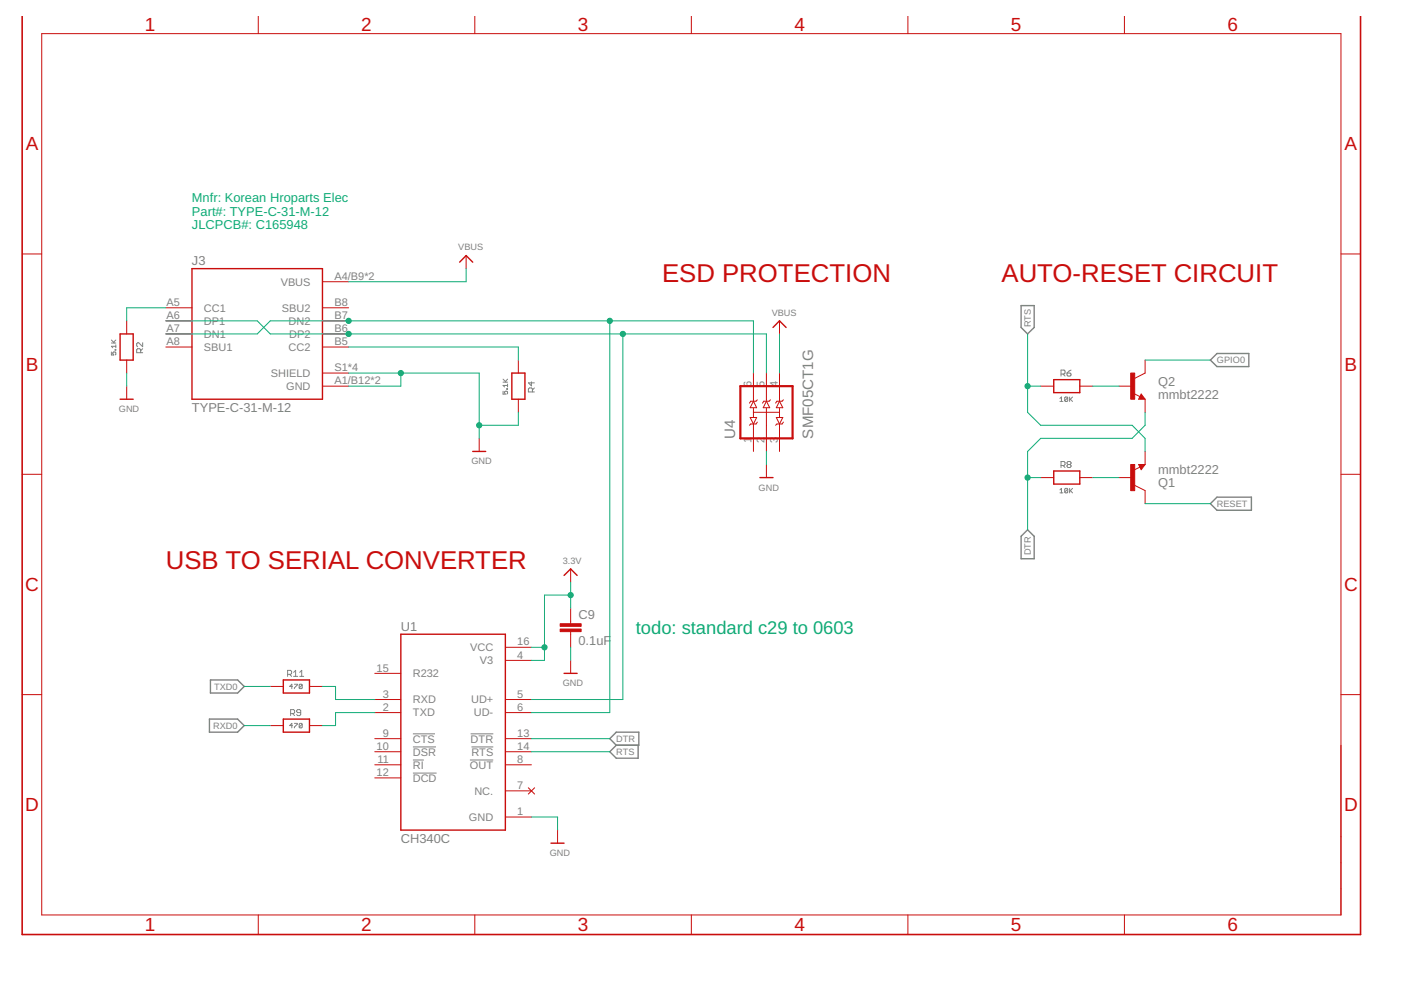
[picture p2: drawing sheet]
<svg xmlns="http://www.w3.org/2000/svg" width="297mm" height="210mm" viewBox="0 0 297 210" stroke-linecap="round" stroke-linejoin="round" font-family="sans-serif">
<g fill="none" stroke="#808080" stroke-width=".21">
<path d="M23.6 74.6v.7h.5l-.2-.3 .2-.4h.3l.2 .2-.2 .5M23.6 72.7h1M23.6 72.1l.6 .6M24.4 74.1l.2 .2zM24.6 73.1v.6M24.6 73.4h-1l.3 .3M24.6 72.1l-.5 .5M29.8 74.8v-.7l-.2-.2h-.4l-.2 .2v.7h1.2M30.2 72.7v.8l-.8-.8-.4 .2v.4l.2 .2M30.2 73.9l-.4 .5M225 79.3h.6l.2-.2v-.4l-.2-.2h-.6v1.2M225.4 79.3l.4 .4"/>
<path d="M226.2 79.1h.7l.2 .4-.2 .2h-.5l-.2-.2zM227.1 78.5l-.9 .6M106.7 83v.6h.4l-.1-.5 .4-.1 .2 .1v.3l-.2 .2M106.7 81h.9M106.7 80.4l.6 .6M107.4 82.4h.2v.1h-.2zM107.6 81.4v.6M107.6 81.7h-.9l.3 .3M107.6 80.4l-.5 .5M112.7 81v.8l-.7-.6h1.3M112.9 83.1v-.6l-.2-.2h-.5l-.2 .2v.6h1.3M113.3 82.3l-.4 .4"/>
<path d="M224.7 84.5l.3-.3v.9M224.7 85.1h.7M225 98.7h.6l.2-.2v-.4l-.2-.2h-.6v1.2M225.4 98.7l.4 .4M226.4 84.3v.7l-.2 .1-.5-.1M226.4 84.3l-.2-.1-.5 .1v.7M226.4 84.3l-.7 .7M226.4 98.5l-.2-.2 .2-.4h.5l.2 .2-.2 .4M226.4 98.5l-.2 .2 .2 .4h.5l.2-.2-.2-.4M226.4 98.5h.5M226.8 84.2v.9M226.9 84.6l.5 .5"/>
<path d="M227.4 84.2l-.6 .6M224.7 103.9l.3-.4v1M224.7 104.5h.7M226.4 103.7l-.2-.2h-.3l-.2 .2v.6M226.4 103.7v.6l-.2 .2-.5-.2M226.4 103.7l-.7 .6M226.8 103.5v1M226.9 104l.5 .5M227.4 103.5l-.6 .7M61 143h.6l.2-.2v-.5l-.2-.2h-.6v1.3M61.4 143l.4 .4M61.6 151.3h.7l.2-.2v-.4l-.2-.2h-.7v1.2"/>
<path d="M62 145.5h-.6l.5-.4v.9M62 153.8h-.6l.5-.4v.9M62 151.3l.5 .4M62.3 142.6l.4-.5v1.3M62.3 143.4h.8M62.4 153.4h.6l-.6 .9M62.4 145.1h.6l-.6 .9M63.5 143.4h.9M63.5 142.6l.5-.5v1.3M63.8 151.1h-.7l-.2-.2 .2-.4h.4l.3 .2v.8l-.3 .2h-.4l-.2-.2M64.1 153.5l-.5-.1-.2 .1v.7M64.1 145.2l-.5-.1-.2 .1v.7"/>
<path d="M64.1 145.2v.7l-.2 .1-.5-.1M64.1 153.5v.7l-.2 .1h-.3l-.2-.1M64.1 153.5l-.7 .7M64.1 145.2l-.7 .7M87.5 155.6h4.7M87.5 158.4h4.9M99.8 155.6h4.8M99.9 158.4h4.7M87.5 163.9h5.1M87.5 161.1h2.4M99.6 161.1h5"/>
</g>
<path d="M216.5 64.8h2.8v4.6l-1.4 1.4-1.4-1.4zM258 75h6.8v2.7h-6.8l-1.4-1.4zM217.9 112.3l1.4 1.4v4.8h-2.8v-4.8zM256.6 106.8l1.4-1.4h7.3v2.8h-7.3zM44.4 152.5h6l1.4 1.3-1.4 1.4h-6zM44.6 144.2h5.8l1.4 1.3-1.4 1.4h-5.8zM129.3 156.6l1.4-1.4h4.7v2.8h-4.7zM130.7 158l-1.4 1.4 1.4 1.4h4.6v-2.8" fill="none" stroke="#808080" stroke-width=".3"/>
<g fill="none" stroke="#c90d0c" stroke-width=".3">
<path d="M40.7 57h27.7v27.6h-27.7zM97.5 55.6l1.3-1.4 1.4 1.4M25.5 70.8h2.7v5.5h-2.7zM108.5 79.1h2.8v5.5h-2.8zM163.9 69.4l1.4-1.4 1.4 1.4M25.5 84.6h2.7M100.2 95.7h2.8M223.4 80.5h5.5v2.7h-5.5zM223.4 99.9h5.5v2.7h-5.5zM241.7 98.6h.8l-.5 .7-.3-.5h.4l-.1 .2M242 84.1l.1 .3h-.4l.3-.6 .5 .7h-.8M161.1 101.3h2.8"/>
<path d="M85 134.5h22.1v41.5h-22.1zM119.6 122l1.4-1.4 1.4 1.4M60.1 152.5h5.5v2.7h-5.5zM60.1 144.2h5.5v2.7h-5.5zM119.6 142.8h2.8M116.8 178.8h2.8"/>
</g>
<g fill="none" stroke="#c90d0c" stroke-width=".21">
<path d="M8.8 7.1h275.5v186.9h-275.5zM54.8 3.4v3.7M100.7 3.4v3.7M146.6 3.4v3.7M192.5 3.4v3.7M238.4 3.4v3.7M4.7 53.8h4.1M68.4 59.7h5.5M98.8 54.2v2.8M284.3 53.8h4.2M26.9 68v2.8M26.9 76.3v2.8"/>
<path d="M35.2 68h5.5M35.2 65.3h5.5M35.2 73.6h5.5M35.2 70.8h5.5M68.4 68h5.5M68.4 65.3h5.5M68.4 73.6h5.5M68.4 70.8h5.5M68.4 79.1h5.5M109.9 76.3v2.8M159.7 79.1v6.1M162.5 79.1v5.8"/>
<path d="M165.3 68v2.8M165.3 79.1v6.1M242.8 76.3v2.8l-2.2 1.1M26.9 81.9v2.7M68.4 81.9h5.5M101.6 92.9v2.8M109.9 84.6v2.8M159 88.5h1.4l-.7 1.4zM159.7 85.1l.7 1.3h-1.4zM159.7 86.6v1.9M159.7 89.9v5.8M159.7 87.4h5.6"/>
<path d="M160.6 84.8l-.3 .3h-1.1l-.3 .4M160.6 89.5l-.3 .4h-1.1l-.3 .3M162.5 85.1l.7 1.3h-1.4zM162.5 86.6v9.1M162.5 98.5v2.8M163.3 84.8l-.2 .3h-1.2l-.2 .4M164.6 88.5h1.4l-.7 1.4zM165.3 85.1l.7 1.3h-1.4zM165.3 86.6v1.9M165.3 89.9v5.8M166.1 84.8l-.3 .3h-1.1l-.3 .4M166.1 89.5l-.3 .4h-1.1l-.3 .3"/>
<path d="M220.6 81.9h2.8M228.9 81.9h2.8M237.3 81.9h2.7M240.3 83.4l1.4 .7M241.4 98.5h1.4l-.8 1.1zM241.7 99l-1.4 .7M242 83.5l.8 1.1h-1.4zM242.8 84.6v2.8M242.8 95.7v2.8M4.7 100.6h4.1M220.6 101.3h2.8M228.9 101.3h2.8"/>
<path d="M237.3 101.3h2.7M240.6 102.9l2.2 1.1v2.8M284.3 100.6h4.2M107.1 137.2h5.6M121 120.6v2.8M121 128.9v3.3M121 133.9v3.3M4.7 147.3h4.1M57.3 153.8h2.8M57.3 145.5h2.8M65.6 153.8h2.8M65.6 145.5h2.8"/>
<path d="M79.5 156.6h5.5M79.5 159.4h5.5M79.5 142.8h5.5M79.5 148.3h5.5M79.5 151.1h5.5M107.1 156.6h5.6M107.1 159.4h5.6M107.1 148.3h5.6M107.1 151.1h5.6M107.1 140h5.6M121 140v2.8M284.3 147.3h4.2"/>
<path d="M79.5 164.9h5.5M79.5 162.2h5.5M107.1 162.2h5.6M107.1 173.2h5.6M107.1 167.7h5.6M112 167l1.3 1.4M113.3 167l-1.3 1.4M118.2 176v2.8M54.8 194v4.1M100.7 194v4.1M146.6 194v4.1M192.5 194v4.1"/>
<path d="M238.4 194v4.1"/>
</g>
<g fill="#c90d0c" stroke="#c90d0c" stroke-width=".21">
<path d="M239.7 98.5h.9v5.5h-.9z"/>
<path d="M239.7 79.1h.9v5.5h-.9z"/>
<path d="M118.8 133.4h4.4v.5h-4.4z"/>
<path d="M118.8 132.2h4.4v.6h-4.4z"/>
</g>
<path d="M288.5 3.4v194.7h-283.8v-194.7" fill="none" stroke="#c90d0c" stroke-width=".34"/>
<path d="M157 81.9h11v11h-11z" fill="none" stroke="#c90d0c" stroke-width=".47"/>
<g fill="none" stroke="#0dab76" stroke-width=".21">
<path d="M98.8 57v2.7h-24.9M26.9 79.1v2.8M35.2 68h19.3l2.8 2.8h105.2v8.3M35.2 65.3h-8.3v2.7M35.2 70.8h19.3l2.8-2.8h102.4v11.1M73.9 79.1h27.7v13.8M73.9 73.6h36v2.7M85 79.1v2.8h-11.1M129.3 68v83.1h-16.6M132.1 70.8v77.5h-19.4M165.3 70.8v8.3M217.9 70.8v16.6l2.7 2.8h19.4l2.8 2.7v2.8"/>
<path d="M242.8 76.3h13.8M109.9 87.4v2.8h-8.3M162.5 95.7v2.8M217.9 81.9h2.7M231.7 81.9h5.6M242.8 87.4v2.8l-2.8 2.7h-19.4l-2.7 2.8v16.6M217.9 101.3h2.7M231.7 101.3h5.6M242.8 106.8h13.8M112.7 137.2h2.7M121 123.4v5.5M121 137.2v2.8"/>
<path d="M121 126.2h-5.6v13.8h-2.7M51.8 153.8h5.5M51.8 145.5h5.5M68.4 145.5h2.7v2.8h8.4M79.5 151.1h-8.4v2.7h-2.7M112.7 159.4h16.6M112.7 156.6h16.6M112.7 173.2h5.5v2.8"/>
</g>
<g fill="#0dab76" stroke="#0dab76" stroke-width=".21">
<circle cx="85" cy="79.1" r=".55"/>
<circle cx="101.6" cy="90.2" r=".55"/>
<circle cx="121" cy="126.2" r=".55"/>
<circle cx="115.4" cy="137.2" r=".55"/>
<circle cx="132.1" cy="70.8" r=".55"/>
<circle cx="73.9" cy="70.8" r=".55"/>
<circle cx="129.3" cy="68" r=".55"/>
<circle cx="73.9" cy="68" r=".55"/>
<circle cx="217.9" cy="81.9" r=".55"/>
<circle cx="217.9" cy="101.3" r=".55"/>
</g>
<g font-size="5.5" fill="#c90d0c">
<text x="140.4" y="59.7">ESD PROTECTION</text>
<text x="212.3" y="59.7">AUTO-RESET CIRCUIT</text>
<text x="35.2" y="120.6">USB TO SERIAL CONVERTER</text>
</g>
<g font-size="4" fill="#c90d0c">
<text x="30.7" y="6.5">1</text>
<text x="76.6" y="6.5">2</text>
<text x="122.5" y="6.5">3</text>
<text x="168.4" y="6.5">4</text>
<text x="214.3" y="6.5">5</text>
<text x="260.2" y="6.5">6</text>
<text x="5.4" y="31.9">A</text>
<text x="285.1" y="31.9">A</text>
<text x="5.4" y="78.6">B</text>
<text x="285.1" y="78.6">B</text>
<text x="5.3" y="125.3">C</text>
<text x="285" y="125.3">C</text>
<text x="5.3" y="172">D</text>
<text x="285" y="172">D</text>
<text x="30.7" y="197.5">1</text>
<text x="76.6" y="197.5">2</text>
<text x="122.5" y="197.5">3</text>
<text x="168.4" y="197.5">4</text>
<text x="214.3" y="197.5">5</text>
<text x="260.2" y="197.5">6</text>
</g>
<text font-size="3.9" fill="#0dab76" x="134.8" y="134.5">todo: standard c29 to 0603</text>
<g font-size="3.2" fill="#808080">
<text x="155.9" y="93" transform="rotate(-90 155.9 93)">U4</text>
<text x="172.4" y="93" transform="rotate(-90 172.4 93)">SMF05CT1G</text>
</g>
<g font-size="2.7" fill="#0dab76">
<text x="40.7" y="42.9">Mnfr: Korean Hroparts Elec</text>
<text x="40.7" y="45.8">Part#: TYPE-C-31-M-12</text>
<text x="40.7" y="48.7">JLCPCB#: C165948</text>
</g>
<g font-size="2.7" fill="#808080">
<text x="40.7" y="56.1">J3</text>
<text x="245.6" y="81.9">Q2</text>
<text x="40.7" y="87.4">TYPE-C-31-M-12</text>
<text x="245.6" y="84.6">mmbt2222</text>
<text x="245.6" y="100.4">mmbt2222</text>
<text x="245.6" y="103.2">Q1</text>
<text x="122.6" y="131.3">C9</text>
<text x="85" y="133.8">U1</text>
<text x="122.6" y="136.8">0.1uF</text>
<text x="85" y="178.8">CH340C</text>
</g>
<g font-size="2.3" fill="#808080">
<text x="70.9" y="59.3">A4/B9*2</text>
<text x="35.3" y="64.9">A5</text>
<text x="59.5" y="60.5">VBUS</text>
<text x="70.9" y="64.9">B8</text>
<text x="35.3" y="67.6">A6</text>
<text x="35.3" y="70.4">A7</text>
<text x="43.2" y="68.9">DP1</text>
<text x="43.2" y="66.1">CC1</text>
<text x="43.2" y="71.6">DN1</text>
<text x="59.8" y="66.1">SBU2</text>
<text x="61.2" y="68.9">DN2</text>
<text x="61.3" y="71.6">DP2</text>
<text x="70.9" y="70.4">B6</text>
<text x="70.9" y="67.6">B7</text>
<text x="35.3" y="73.2">A8</text>
<text x="43.2" y="74.4">SBU1</text>
<text x="61.2" y="74.4">CC2</text>
<text x="70.9" y="73.2">B5</text>
<text x="57.4" y="79.9">SHIELD</text>
<text x="60.7" y="82.7">GND</text>
<text x="70.9" y="78.7">S1*4</text>
<text x="70.9" y="81.5">A1/B12*2</text>
<text x="159.3" y="82.1" transform="rotate(-90 159.3 82.1)">6</text>
<text x="162.1" y="82.1" transform="rotate(-90 162.1 82.1)">5</text>
<text x="164.9" y="82.1" transform="rotate(-90 164.9 82.1)">4</text>
<text x="159.3" y="94" transform="rotate(-90 159.3 94)">1</text>
<text x="162.1" y="94" transform="rotate(-90 162.1 94)">2</text>
<text x="164.9" y="94" transform="rotate(-90 164.9 94)">3</text>
<text x="109.7" y="136.9">16</text>
<text x="79.9" y="142.4">15</text>
<text x="87.5" y="143.6">R232</text>
<text x="99.7" y="138.1">VCC</text>
<text x="101.8" y="140.8">V3</text>
<text x="109.7" y="139.6">4</text>
<text x="81.2" y="147.9">3</text>
<text x="87.5" y="149.1">RXD</text>
<text x="99.9" y="149.1">UD+</text>
<text x="109.7" y="147.9">5</text>
<text x="81.2" y="150.7">2</text>
<text x="87.5" y="151.9">TXD</text>
<text x="100.5" y="151.9">UD-</text>
<text x="109.7" y="150.7">6</text>
<text x="79.9" y="159">10</text>
<text x="80" y="161.8">11</text>
<text x="81.2" y="156.2">9</text>
<text x="87.5" y="157.4">CTS</text>
<text x="87.5" y="160.2">DSR</text>
<text x="99.8" y="157.4">DTR</text>
<text x="100" y="160.2">RTS</text>
<text x="109.7" y="156.2">13</text>
<text x="109.7" y="159">14</text>
<text x="109.7" y="161.8">8</text>
<text x="79.9" y="164.5">12</text>
<text x="87.5" y="165.8">DCD</text>
<text x="87.5" y="163">RI</text>
<text x="99.6" y="163">OUT</text>
<text x="109.7" y="167.3">7</text>
<text x="100.6" y="168.5">NC.</text>
<text x="109.7" y="172.8">1</text>
<text x="99.4" y="174">GND</text>
</g>
<g font-size="1.9" fill="#808080">
<text x="97.2" y="53.1">VBUS</text>
<text x="163.6" y="66.9">VBUS</text>
<text x="218.6" y="69.4" transform="rotate(-90 218.6 69.4)">RTS</text>
<text x="258" y="77">GPIO0</text>
<text x="25.2" y="87.4">GND</text>
<text x="99.9" y="98.5">GND</text>
<text x="160.8" y="104">GND</text>
<text x="258" y="107.5">RESET</text>
<text x="119.3" y="119.5">3.3V</text>
<text x="218.6" y="117.7" transform="rotate(-90 218.6 117.7)">DTR</text>
<text x="45.4" y="146.2">TXD0</text>
<text x="119.3" y="145.5">GND</text>
<text x="45.2" y="154.5">RXD0</text>
<text x="130.7" y="160.1">RTS</text>
<text x="130.7" y="157.3">DTR</text>
<text x="116.5" y="181.5">GND</text>
</g>
</svg>
